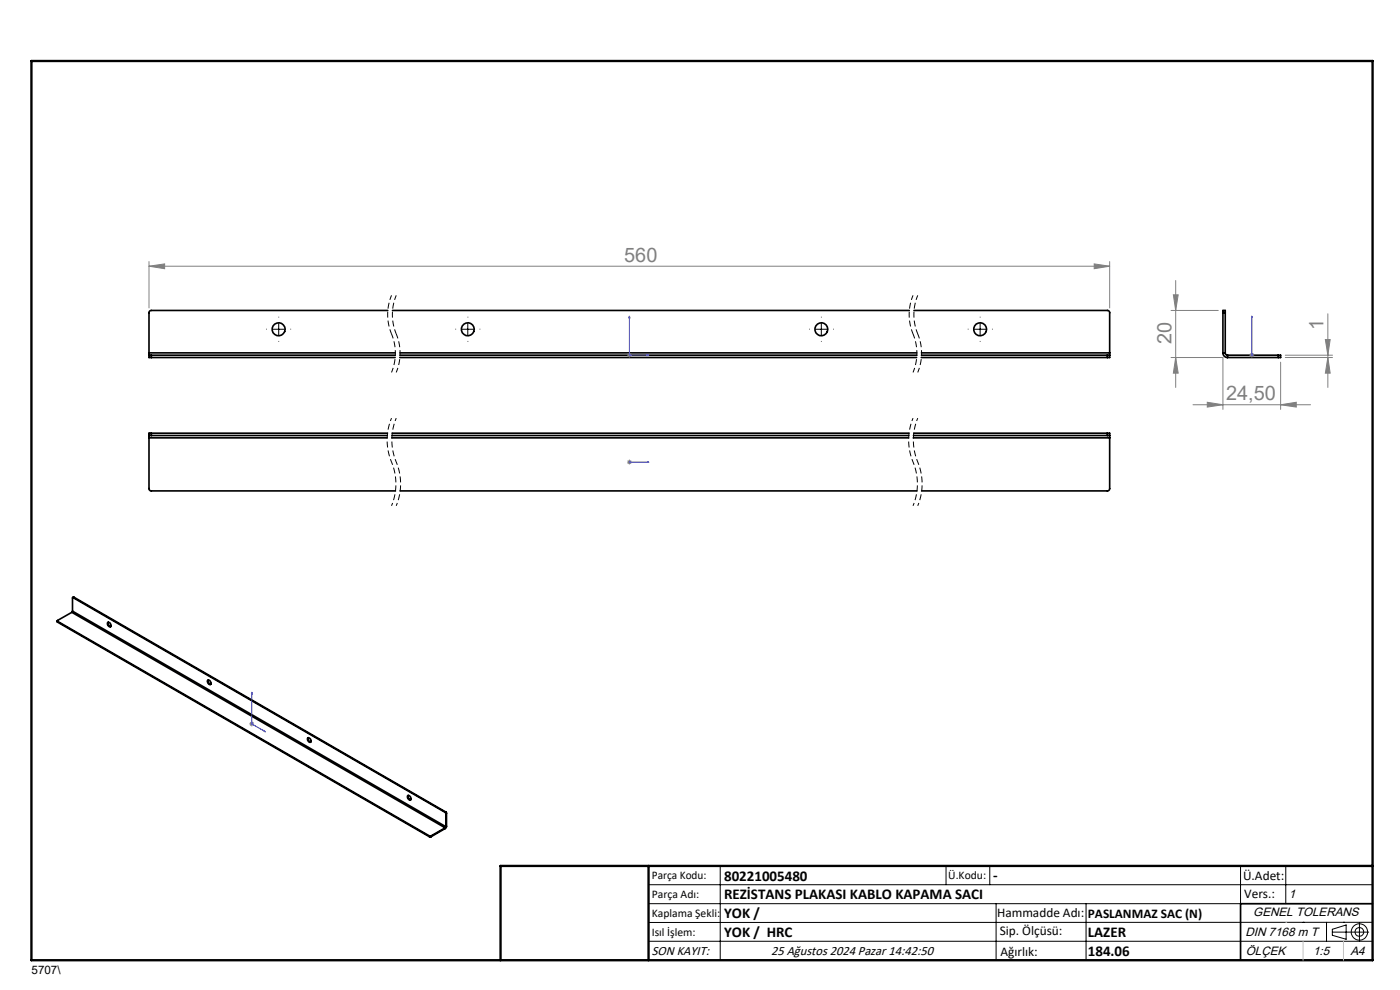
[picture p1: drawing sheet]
<svg xmlns="http://www.w3.org/2000/svg" width="297mm" height="210mm" viewBox="0 0 297 210" stroke-linecap="round" stroke-linejoin="round" font-family="sans-serif">
<g fill="none" stroke="#000" stroke-width=".35">
<path d="M31.6 75.3v.5h.5M31.6 75.3h.5M31.6 74.9v.4M31.6 74.9h52.3M32.1 75.8h51.7M32.1 75.3h51.8M32.1 75.3v.5M82.3 65.9h-50.3l-.4 .3v8.7M83.3 65.9h109.6M84.8 75.8h109.7M84.8 75.3h109.7M84.8 74.9h109.7"/>
<path d="M193.9 65.9h41.1l.4 .3v8.7M195.4 75.8h39.5M195.5 75.3h39.4M195.5 74.9h39.9M234.9 75.3h.5M234.9 75.3v.5M235.4 75.3v.5h-.5M235.4 74.9v.4M259.4 74.9a.96 .96 0 0 0 1 .9M259.4 66.3v-.4h.5v.4M259.4 74.9h.5M259.4 66.3v8.6"/>
<path d="M259.4 66.3h.5M259.9 74.9l.1 .2 .4 .2M259.9 66.3v8.6M260.4 75.8h10.8M260.4 75.3h10.8M260.4 75.3v.5M271.2 75.3h.5v.5h-.5M271.2 75.3v.5M31.6 92.4h.5M31.6 92.4v.5M31.6 92.9v10.8l.4 .4h51.9M31.6 92.9h50.5"/>
<path d="M32.1 91.9h-.5v.5M32.1 91.9v.5M32.1 91.9h50.1M32.1 92.4h50.1M83.1 92.9h109.7M83.1 92.4h109.7M83.2 91.9h109.6M193.7 92.9h41.7M193.8 92.4h41.1M193.9 91.9h41M234.9 92.4h.5M234.9 91.9h.5v.5"/>
<path d="M234.9 91.9v.5M235.4 92.4v.5M235.4 92.9v10.8l-.4 .4h-39.5M84.9 104.1h109.6M12.1 131.7l.1 .3M12.2 131.8l78.9 45.5M12.2 131.8v.2M12.2 132l78.9 45.5M15.2 129.9l-3 1.7v.2M15.2 129.9l79.2 45.7M15.4 129.6l-.2 .3M15.4 129.6l79.2 45.8"/>
<path d="M15.5 126.8h-.1v2.8M15.5 126.8l78.9 45.5M15.7 126.7h-.3M15.7 126.7l-.2 .1M15.7 126.7l78.9 45.6M22.8 132.1a.55 .55 0 0 1 .6 .2 .55 .55 0 0 1 0 .7l-.6-.5zM23 132a.76 .76 0 0 0 .5 .9M44.1 144.2a.59 .59 0 0 1 .6 .4 .59 .59 0 0 1-.1 .6 .66 .66 0 0 1-.5-1zM44.2 144.2a.71 .71 0 0 0 .5 1M65.3 156.6a.53 .53 0 0 1 .6 .2 .53 .53 0 0 1-.1 .7l-.5-.5zM65.4 156.5a.71 .71 0 0 0 .5 .9M86.5 168.8a.55 .55 0 0 1 .6 .2 .55 .55 0 0 1-.1 .7l-.5-.4z"/>
<path d="M86.6 168.7a.71 .71 0 0 0 .5 .9M91.1 177.3h.3M91.1 177.5h.3M91.1 177.3v.2M91.4 177.3v.2M94.4 172.3l.2 .3M94.4 175.6l-3 1.7M94.4 175.6v.1M94.4 175.7l-3 1.8M94.6 172.3l.1 .2M94.6 175.4l-.2 .2M94.6 172.6v2.8"/>
<path d="M94.6 172.3h-.2M94.7 175.3l-.3 .4M94.7 172.5l-.1 .1M94.7 175.3l-.1 .1M94.7 172.5v2.8M291.2 191.7h-28v12"/>
<circle cx="59.1" cy="69.8" r="1.39"/>
<circle cx="99.2" cy="69.8" r="1.38"/>
<circle cx="174.2" cy="69.8" r="1.38"/>
<circle cx="207.9" cy="69.8" r="1.37"/>
</g>
<path d="M83.1 88.7a12.1 12.1 0 0 0 0 9.3M83.1 98a12.1 12.1 0 0 1 0 9.3M84.1 88.7a12.1 12.1 0 0 0 0 9.3M84.1 98a12.1 12.1 0 0 1 0 9.3M193.7 88.7a12.1 12.1 0 0 0 0 9.3M193.7 98a12.1 12.1 0 0 1 0 9.3M194.7 88.7a12.1 12.1 0 0 0 0 9.3M194.7 98a12.1 12.1 0 0 1 0 9.3" fill="none" stroke="#000" stroke-width=".21" stroke-dasharray="1.3 .6" stroke-dashoffset=".6" stroke-linecap="butt"/>
<path d="M83.1 62.7a10.6 10.6 0 0 0 0 8.1M83.1 70.8a10.6 10.6 0 0 1 0 8.2M84.1 62.7a10.6 10.6 0 0 0 0 8.1M84.1 70.8a10.6 10.6 0 0 1 0 8.2M193.7 62.7a10.6 10.6 0 0 0 0 8.1M193.7 70.8a10.6 10.6 0 0 1 0 8.2M194.7 62.7a10.6 10.6 0 0 0 0 8.1M194.7 70.8a10.6 10.6 0 0 1 0 8.2" fill="none" stroke="#000" stroke-width=".21" stroke-dasharray="1.3 .6" stroke-dashoffset=".2" stroke-linecap="butt"/>
<g fill="none" stroke="#000" stroke-width=".21">
<path d="M57.9 69.8h2.5M59.1 68.6v2.5M98 69.8h2.5M99.2 68.6v2.5M173 69.8h2.5M174.2 68.6v2.5M206.7 69.8h2.5M207.9 68.6v2.5M137.6 187.7h153.6M137.6 191.7h153.6M137.6 199.7h153.6M152.8 183.7v20"/>
<path d="M200.7 183.7v4M210 183.7v4M211.3 191.7v12M230.4 191.7v12M263.2 183.7v20M272.8 183.7v8M276.4 195.6h.1M281.4 195.6v4.1M282.6 197.7h7.8M282.6 197.1l3-.9v3l-3-.8zM285 195.6h.1M288.4 195.8v3.8"/>
<path d="M291.2 195.6l-153.6 .1"/>
<circle cx="288.4" cy="197.7" r="1.74"/>
<circle cx="288.4" cy="197.7" r=".93"/>
</g>
<g fill="none" stroke="#00f" stroke-width=".21">
<path d="M133.5 67l.1 .4h-.2zM133.5 67v8.3h4.2M137.3 75.2l.4 .1-.4 .2zM265.6 75.2v.3zM265.6 67v.4v-.4M265.6 75.3h.1M265.6 67v8.3M133.4 98h.2zM133.5 98h.1M133.5 98h4.2M137.7 98h-.4h.4M53.4 146.8v6.8l2.9 1.6"/>
<path d="M53.4 146.8l.1 .4-.2-.1zM56.1 155l.2 .2h-.2z"/>
</g>
<g fill="none" stroke="#808080" stroke-width=".21">
<path d="M31.6 56.5l3.3-.5v1zM31.6 55.5v9.8M31.6 56.5h203.8M232.1 56l3.3 .5-3.3 .5zM235.4 55.5v9.8M249.4 59.5v22.7M133 75.3h1M133.2 75l.7 .7M133.5 74.9v.9M133.9 75l-.7 .7M248.4 75.8h11v11M248.4 65.9h10"/>
<path d="M248.9 62.5h1l-.5 3.4zM249.4 75.8l.5 3.4h-1zM265 75.3h1.1M265.2 75l.7 .7M265.6 74.9v.9M265.9 75l-.7 .7M271.7 76.8v10M272.7 75.3h10M272.7 75.8h10M281.2 72h1l-.5 3.3zM281.7 75.8l.5 3.4h-1zM281.7 66.6v15.6"/>
<path d="M133 98h1M133.2 97.7l.7 .7M133.5 97.5v1M133.9 97.7l-.7 .7M253.1 85.9h24.9M256.1 85.3l3.3 .6-3.3 .5zM271.7 85.9l3.3-.6v1.1zM52.9 153.6h1M53.1 153.2l.7 .7M53.4 153.1v1M53.8 153.2l-.7 .7"/>
</g>
<g fill="none" stroke="#000" stroke-width=".21" stroke-dasharray="15.2 1.3 1.3 1.3" stroke-linecap="butt">
<path d="M56.6 69.8h-.1M59.1 67.3v-.1M59.1 72.3v.2M61.6 69.8h.2M96.8 69.8h-.2M99.3 67.3v-.1M99.3 72.3v.2M101.8 69.8h.1M171.8 69.8h-.2M174.3 67.3v-.1M174.3 72.3v.2M176.8 69.8h.1"/>
<path d="M205.4 69.8h-.1M207.9 67.3v-.1M207.9 72.3v.2M210.4 69.8h.2"/>
</g>
<path d="M106.2 203.7h185" fill="none" stroke="#000" stroke-width=".25"/>
<path d="M6.7 12.9h284.5v190.8h-284.5zM137.6 183.7v20M291.2 183.7h-185v20" fill="none" stroke="#000" stroke-width=".5"/>
<path d="M272.8 195.6h.1M276.4 199.7v4M285 199.7v4" fill="none" stroke="#c0c0c0" stroke-width=".21"/>
<g fill="#00f">
<path d="M137.3 75.2l.4 .1-.4 .2zM133.5 67l.1 .4h-.2z"/>
<path d="M137.3 98h.4zM133.4 98h.2zM56.1 155l.2 .2h-.2zM53.4 146.8l.1 .4-.2-.1z"/>
<path d="M265.6 75.2v.3zM265.6 67v.4z"/>
</g>
<g fill="#808080">
<path d="M256.1 85.3l3.3 .6-3.3 .5zM271.7 85.9l3.3-.6v1.1z"/>
<path d="M281.7 75.8l.5 3.4h-1zM281.2 72h1l-.5 3.3z"/>
<path d="M249.4 75.8l.5 3.4h-1zM248.9 62.5h1l-.5 3.4z"/>
<path d="M31.6 56.5l3.3-.5v1zM232.1 56l3.3 .5-3.3 .5z"/>
</g>
<g font-size="4.2" fill="#808080">
<text x="132.4" y="55.5">560</text>
<text x="280.7" y="70.1" transform="rotate(-90 280.7 70.1)">1</text>
<text x="248.5" y="72.9" transform="rotate(-90 248.5 72.9)">20</text>
<text x="260.1" y="84.9">24,50</text>
</g>
<g font-size="3.2">
<text x="153.6" y="186.8">80221005480</text>
<text x="153.6" y="190.8">REZİSTANS PLAKASI KABLO KAPAMA SACI</text>
<text x="210.7" y="186.6">-</text>
<text x="153.6" y="194.8">YOK /</text>
<text x="153.6" y="198.8">YOK / HRC</text>
<text x="230.8" y="198.7">LAZER</text>
<text x="230.8" y="202.8">184.06</text>
</g>
<g font-size="2.8">
<text x="263.7" y="186.7">Ü.Adet:</text>
<text x="263.9" y="190.5">Vers.:</text>
<text x="211.5" y="194.5">Hammadde Adı:</text>
<text x="230.8" y="194.7">PASLANMAZ SAC (N)</text>
<text x="138.3" y="202.6">SON KAYIT:</text>
<text x="163.6" y="202.6">25 Ağustos 2024 Pazar 14:42:50</text>
<text x="212.1" y="198.4">Sip. Ölçüsü:</text>
<text x="212.2" y="202.7">Ağırlık:</text>
</g>
<g font-size="2.6">
<text x="273.4" y="190.4">1</text>
<text x="265.9" y="194.4">GENEL TOLERANS</text>
<text x="264.2" y="198.5">DIN 7168 m T</text>
<text x="264.3" y="202.6">ÖLÇEK</text>
<text x="278.5" y="202.6">1:5</text>
<text x="286.5" y="202.6">A4</text>
</g>
<g font-size="2.5">
<text x="138.3" y="186.4">Parça Kodu:</text>
<text x="138.3" y="190.5">Parça Adı:</text>
<text x="201.2" y="186.5">Ü.Kodu:</text>
<text x="138.3" y="194.5">Kaplama Şekli:</text>
<text x="138.3" y="198.6">Isıl İşlem:</text>
<text x="6.7" y="206.7">5707\</text>
</g>
</svg>
